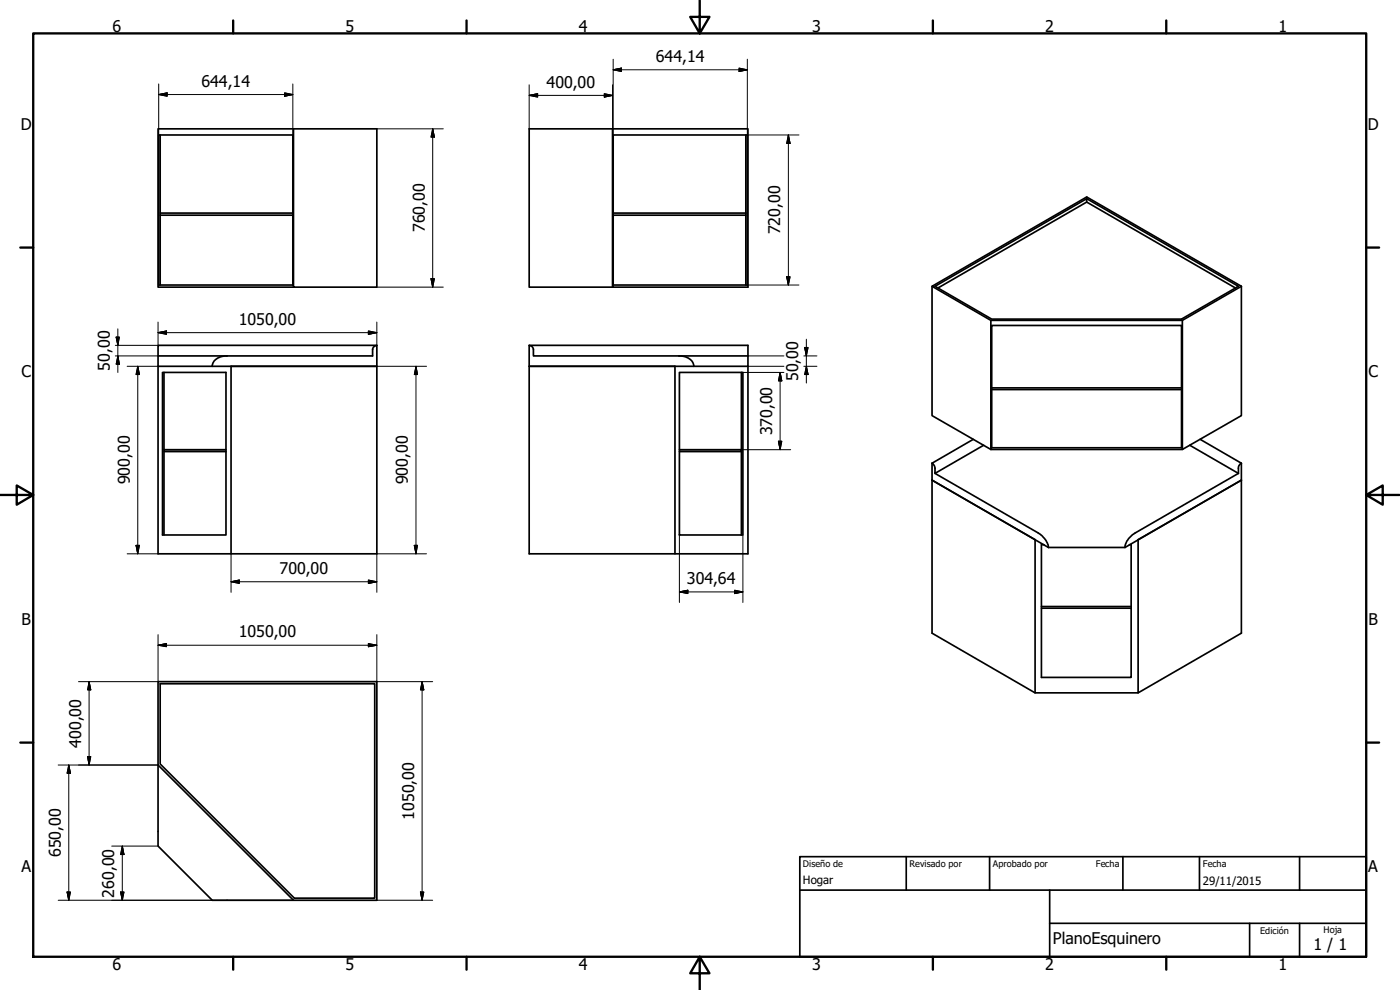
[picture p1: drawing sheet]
<svg xmlns="http://www.w3.org/2000/svg" width="420mm" height="297mm" viewBox="0 0 420 297" stroke-linecap="round" stroke-linejoin="round" font-family="sans-serif">
<!-- layer: Visible (ISO) -->
<g fill="none" stroke="#000" stroke-width=".51">
<path d="M88.1 38.7v47.5h25v-47.5h-65.7v47.5h40.7M183.8 38.7v47.5h40.7v-47.5h-65.7v47.5h25M47.6 40.5h40.3v45h-40.3zM48.1 40.5v23.4M184 40.5h40.3v45h-40.3zM223.8 40.5v23.4M326.1 59.6l45.6 26.3-17.1 9.8h-57l-17-9.8 45.5-26.3v1M48.1 64.6v20.9M87.9 63.9h-39.8v.7h39.8M184 63.9h39.8M223.8 63.9v.7h-39.8M223.8 64.6v20.9"/>
<path d="M279.7 85.9l46.4-26.8 46.5 26.8-17.8 10.2h-57.4zM279.7 85.9v38.8l17.7 10.2M281.5 86.4l44.6-25.8 44.7 25.8M297.4 96.1v38.8h57.4M297.6 97.6h57v36.8h-57zM372.6 85.9v38.8l-17.8 10.2v-38.8M47.4 106.8v59.4h65.7v-56.3h-43.8v56.3M47.4 109.9h16.3M48.8 111.7h19v48.8h-19zM49.2 111.7v23.2M68.1 106.8h-20.7v-3.2h65.7v6.3h-49.4M68.1 106.8a3.9 3.9 0 0 0-4.4 3.1"/>
<path d="M113.1 103.7a1.24 1.24 0 0 0-1.3 1.2v1.9h-43.7M158.8 103.7a1.24 1.24 0 0 1 1.3 1.2v1.9h43.7M203.8 106.8a3.9 3.9 0 0 1 4.4 3.1M203.8 106.8h20.7M203.9 111.7h19v48.8h-19zM222.5 111.7v23.2M224.5 109.9v56.3h-65.7v-56.3h43.8v56.3M224.5 106.8v-3.2h-65.7v6.3h49.4M224.5 106.8v3.1h-16.3M297.6 116.4h57M297.6 116.9h57M49.2 135.5v25"/>
<path d="M67.8 134.9h-18.6v.6h18.6M203.9 134.9h18.6v.6h-18.6M222.5 135.5v25M279.7 139v51l30.9 17.9h31l31-17.9v-51M292.1 131.8l-12.4 7.2M295.2 133.6l-14.6 8.4-.1-1.9-.8-1.1M357.1 133.6l14.6 8.4M360.2 131.8l12.4 7.2M372.6 139l-.9 .9v2.1M279.7 144.1l34.9 20.2M280.6 142l30.9 17.9a6.3 6.3 0 0 1 3.1 4.4M371.7 142l-31 17.9a5.8 5.8 0 0 0-3.1 4.4"/>
<path d="M310.6 161.9v46M313.3 163.4h-.8v39.8h27v-39.8h-.5M314.6 164.3h23M337.6 164.3l35-20.2-31 17.8v46M312.5 182.5h27M312.5 182h27M47.4 204.5h65.7v65.6h-25l-40.7-40.6zM48.1 205.2h64.4v64.3h-24.2l-40.2-40.3zM47.4 229.5v24.4l16.3 16.2h24.4"/>
</g>
<!-- layer: Border (ISO) -->
<g fill="none" stroke="#000" stroke-width=".7">
<path d="M10 10h400v277.1h-400zM70 6.1v3.9M140 6.1v3.9M210 0v10l-2.9-4.9h5.8l-2.9 4.9M280 6.1v3.9M350 6.1v3.9M6.1 74.3h3.9M410 74.3h3.9M0 148.5h10l-5-2.8v5.7l5-2.9M410 148.5l5 2.9v-5.7l-5 2.8h10M6.1 222.8h3.9M410 222.8h3.9"/>
<path d="M70 287.1v3.8M140 287.1v3.8M210 287.1l2.9 4.9h-5.8l2.9-4.9v9.9M280 287.1v3.8M350 287.1v3.8"/>
</g>
<!-- layer: Title (ISO) -->
<path d="M240 257h170v30.1h-170zM272 257v10.1M297 257v10.1M337 257v10.1M360 257v10.1M390 257v10.1M240 267.1h170M315 277h95M315 267.1v20M375 277v10.1M390 277v10.1" fill="none" stroke="#000" stroke-width=".51"/>
<!-- layer: Dimension (ISO) -->
<g fill="none" stroke="#000" stroke-width=".3">
<path d="M184 17.8v22.7M224.3 17.8v22.7h15.5M47.6 28.4l2.6-.5v1zM47.6 28.4h40.3M47.6 25.2v15.3M85.4 27.9l2.5 .5-2.5 .5zM87.9 25.2v15.3M113.1 38.7h19.9M129.9 38.7l.5 2.4h-1.1zM129.9 38.7v47.5M158.8 28.6l2.6-.5v1zM158.8 28.6h25"/>
<path d="M158.8 25.4v13.3M181.4 28.1l2.4 .5-2.4 .5zM183.8 25.4v13.3M184 20.9l2.5-.5v1zM184 20.9h40.3M221.8 20.4l2.5 .5-2.5 .5zM236.6 40.5l.5 2.5h-1zM236.6 40.5v45M35.4 98.7v13M47.4 99.8l2.6-.5v1zM47.4 96.6v7h-12.8M47.4 99.8h65.7"/>
<path d="M110.6 99.3l2.5 .5-2.5 .5zM113.1 96.6v7M113.1 86.2h19.9M129.3 83.6h1.1l-.5 2.6zM224.3 85.5h15.5M236.1 83h1l-.5 2.5zM34.6 106.8h12.8M34.9 101.1h.9l-.4 2.5zM35.4 106.8l.4 2.5h-.9zM38.2 109.9h9.2M41.3 109.9l.5 2.5h-1zM41.3 109.9v56.3"/>
<path d="M113.1 109.9h14.9M124.8 109.9l.5 2.5h-1zM124.8 109.9v56.3M222.5 111.7h12.8M224.5 109.9h10.8M224.5 106.8h10.8M234.1 111.7l.5 2.6h-1zM234.1 111.7v23.2M241.2 109.9h4M241.2 106.8h4M241.5 104.3h1l-.5 2.5zM242 109.9l.5 2.5h-1z"/>
<path d="M242 101.8v13.1M222.5 134.9h14.8M233.6 132.4h1l-.5 2.5zM38.2 166.2h9.2M40.8 163.6h1l-.5 2.6zM69.3 174.5l2.5-.5v1.1zM69.3 174.5h43.8M69.3 166.2v11.5M110.6 174l2.5 .5-2.5 .6zM124.3 163.6h1l-.5 2.6zM128 166.2h-14.9v11.5M203.9 177.6l2.5-.5v1z"/>
<path d="M203.9 177.6h19M203.9 160.5v20.3M220.5 177.1l2.4 .5-2.4 .5zM222.9 160.5v20.3M47.4 193.6l2.6-.5v.9zM47.4 190.4v14.1h-23.8M47.4 193.6h65.7M110.6 193.1l2.5 .5-2.5 .4zM113.1 190.4v14.1h16.8M26.7 204.5l.5 2.5h-.9zM26.7 204.5v25M126.7 204.5l.5 2.5h-1z"/>
<path d="M126.7 204.5v65.6M17.5 229.5h29.9M20.6 229.5l.5 2.5h-1zM20.6 229.5v40.6M26.3 227h.9l-.5 2.5zM33.5 253.9h13.9M36.7 253.9l.5 2.5h-1zM36.7 253.9v16.2M17.5 270.1h70.6M20.1 267.6h1l-.5 2.5zM36.2 267.6h1l-.5 2.5zM113.1 270.1h16.8"/>
<path d="M126.2 267.6h1l-.5 2.5z"/>
</g>
<g fill="#000" stroke="#000" stroke-width=".3">
<path d="M47.6 28.4l2.6-.5zM47.6 28.4l2.6-.5v1zM85.4 28.9l2.5-.5zM85.4 27.9l2.5 .5-2.5 .5zM158.8 28.6l2.6-.5zM158.8 28.6l2.6-.5v1zM181.4 29.1l2.4-.5zM181.4 28.1l2.4 .5-2.4 .5zM184 20.9l2.5-.5zM184 20.9l2.5-.5v1zM221.8 21.4l2.5-.5zM221.8 20.4l2.5 .5-2.5 .5z"/>
<path d="M129.9 38.7l.5 2.4zM129.9 38.7l.5 2.4h-1.1zM236.6 40.5l.5 2.5zM236.6 40.5l.5 2.5h-1zM47.4 99.8l2.6-.5zM47.4 99.8l2.6-.5v1zM129.3 83.6l.6 2.6zM129.3 83.6h1.1l-.5 2.6zM236.1 83l.5 2.5zM236.1 83h1l-.5 2.5zM34.9 101.1l.5 2.5zM34.9 101.1h.9l-.4 2.5z"/>
<path d="M35.4 106.8l.4 2.5zM35.4 106.8l.4 2.5h-.9zM41.3 109.9l.5 2.5zM41.3 109.9l.5 2.5h-1zM110.6 100.3l2.5-.5zM110.6 99.3l2.5 .5-2.5 .5zM124.8 109.9l.5 2.5zM124.8 109.9l.5 2.5h-1zM234.1 111.7l.5 2.6zM234.1 111.7l.5 2.6h-1zM241.5 104.3l.5 2.5zM241.5 104.3h1l-.5 2.5z"/>
<path d="M242 109.9l.5 2.5zM242 109.9l.5 2.5h-1zM233.6 132.4l.5 2.5zM233.6 132.4h1l-.5 2.5zM40.8 163.6l.5 2.6zM40.8 163.6h1l-.5 2.6zM69.3 174.5l2.5-.5zM69.3 174.5l2.5-.5v1.1zM110.6 175.1l2.5-.6zM110.6 174l2.5 .5-2.5 .6zM124.3 163.6l.5 2.6zM124.3 163.6h1l-.5 2.6z"/>
<path d="M203.9 177.6l2.5-.5zM203.9 177.6l2.5-.5v1zM220.5 178.1l2.4-.5zM220.5 177.1l2.4 .5-2.4 .5zM47.4 193.6l2.6-.5zM47.4 193.6l2.6-.5v.9zM110.6 194l2.5-.4zM110.6 193.1l2.5 .5-2.5 .4zM26.7 204.5l.5 2.5zM26.7 204.5l.5 2.5h-.9zM126.7 204.5l.5 2.5zM126.7 204.5l.5 2.5h-1z"/>
<path d="M20.6 229.5l.5 2.5zM20.6 229.5l.5 2.5h-1zM26.3 227l.4 2.5zM26.3 227h.9l-.5 2.5zM36.7 253.9l.5 2.5zM36.7 253.9l.5 2.5h-1zM20.1 267.6l.5 2.5zM20.1 267.6h1l-.5 2.5zM36.2 267.6l.5 2.5zM36.2 267.6h1l-.5 2.5zM126.2 267.6l.5 2.5zM126.2 267.6h1l-.5 2.5z"/>
</g>
<g font-size="4.8">
<text x="33.7" y="9.6">6</text>
<text x="103.7" y="9.6">5</text>
<text x="173.7" y="9.6">4</text>
<text x="243.7" y="9.6">3</text>
<text x="313.7" y="9.6">2</text>
<text x="383.7" y="9.6">1</text>
<text x="196.8" y="18.5">644,14</text>
<text x="60.5" y="26">644,14</text>
<text x="164" y="26.3">400,00</text>
<text x="6.2" y="38.9">D</text>
<text x="410.5" y="38.9">D</text>
<text x="127.5" y="69.7" transform="rotate(-90 127.5 69.7)">760,00</text>
<text x="234.2" y="70.3" transform="rotate(-90 234.2 70.3)">720,00</text>
<text x="71.6" y="97.5">1050,00</text>
<text x="6.4" y="113.1">C</text>
<text x="33" y="111.2" transform="rotate(-90 33 111.2)">50,00</text>
<text x="410.7" y="113.1">C</text>
<text x="239.6" y="114.3" transform="rotate(-90 239.6 114.3)">50,00</text>
<text x="231.7" y="130.6" transform="rotate(-90 231.7 130.6)">370,00</text>
<text x="39" y="145.3" transform="rotate(-90 39 145.3)">900,00</text>
<text x="122.4" y="145.3" transform="rotate(-90 122.4 145.3)">900,00</text>
<text x="83.9" y="172.1">700,00</text>
<text x="206.1" y="175.2">304,64</text>
<text x="6.4" y="187.4">B</text>
<text x="71.6" y="191.2">1050,00</text>
<text x="410.7" y="187.4">B</text>
<text x="24.4" y="224.3" transform="rotate(-90 24.4 224.3)">400,00</text>
<text x="124.3" y="245.9" transform="rotate(-90 124.3 245.9)">1050,00</text>
<text x="18.2" y="257.1" transform="rotate(-90 18.2 257.1)">650,00</text>
<text x="6.4" y="261.7">A</text>
<text x="410.7" y="261.7">A</text>
<text x="34.3" y="269.3" transform="rotate(-90 34.3 269.3)">260,00</text>
<text x="316" y="283.4">PlanoEsquinero</text>
<text x="394.2" y="285">1 / 1</text>
<text x="33.7" y="290.9">6</text>
<text x="103.7" y="290.9">5</text>
<text x="173.7" y="290.9">4</text>
<text x="243.7" y="290.9">3</text>
<text x="313.7" y="290.9">2</text>
<text x="383.7" y="290.9">1</text>
</g>
<g font-size="3.4">
<text x="241" y="265.4">Hogar</text>
<text x="361" y="265.5">29/11/2015</text>
</g>
<g font-size="2.7">
<text x="241" y="260.2">Diseño de</text>
<text x="273" y="260.1">Revisado por</text>
<text x="298" y="260.1">Aprobado por</text>
<text x="328.9" y="260.1">Fecha</text>
<text x="361" y="260.1">Fecha</text>
<text x="378.2" y="280.3">Edición</text>
<text x="397.2" y="280">Hoja</text>
</g>
</svg>
